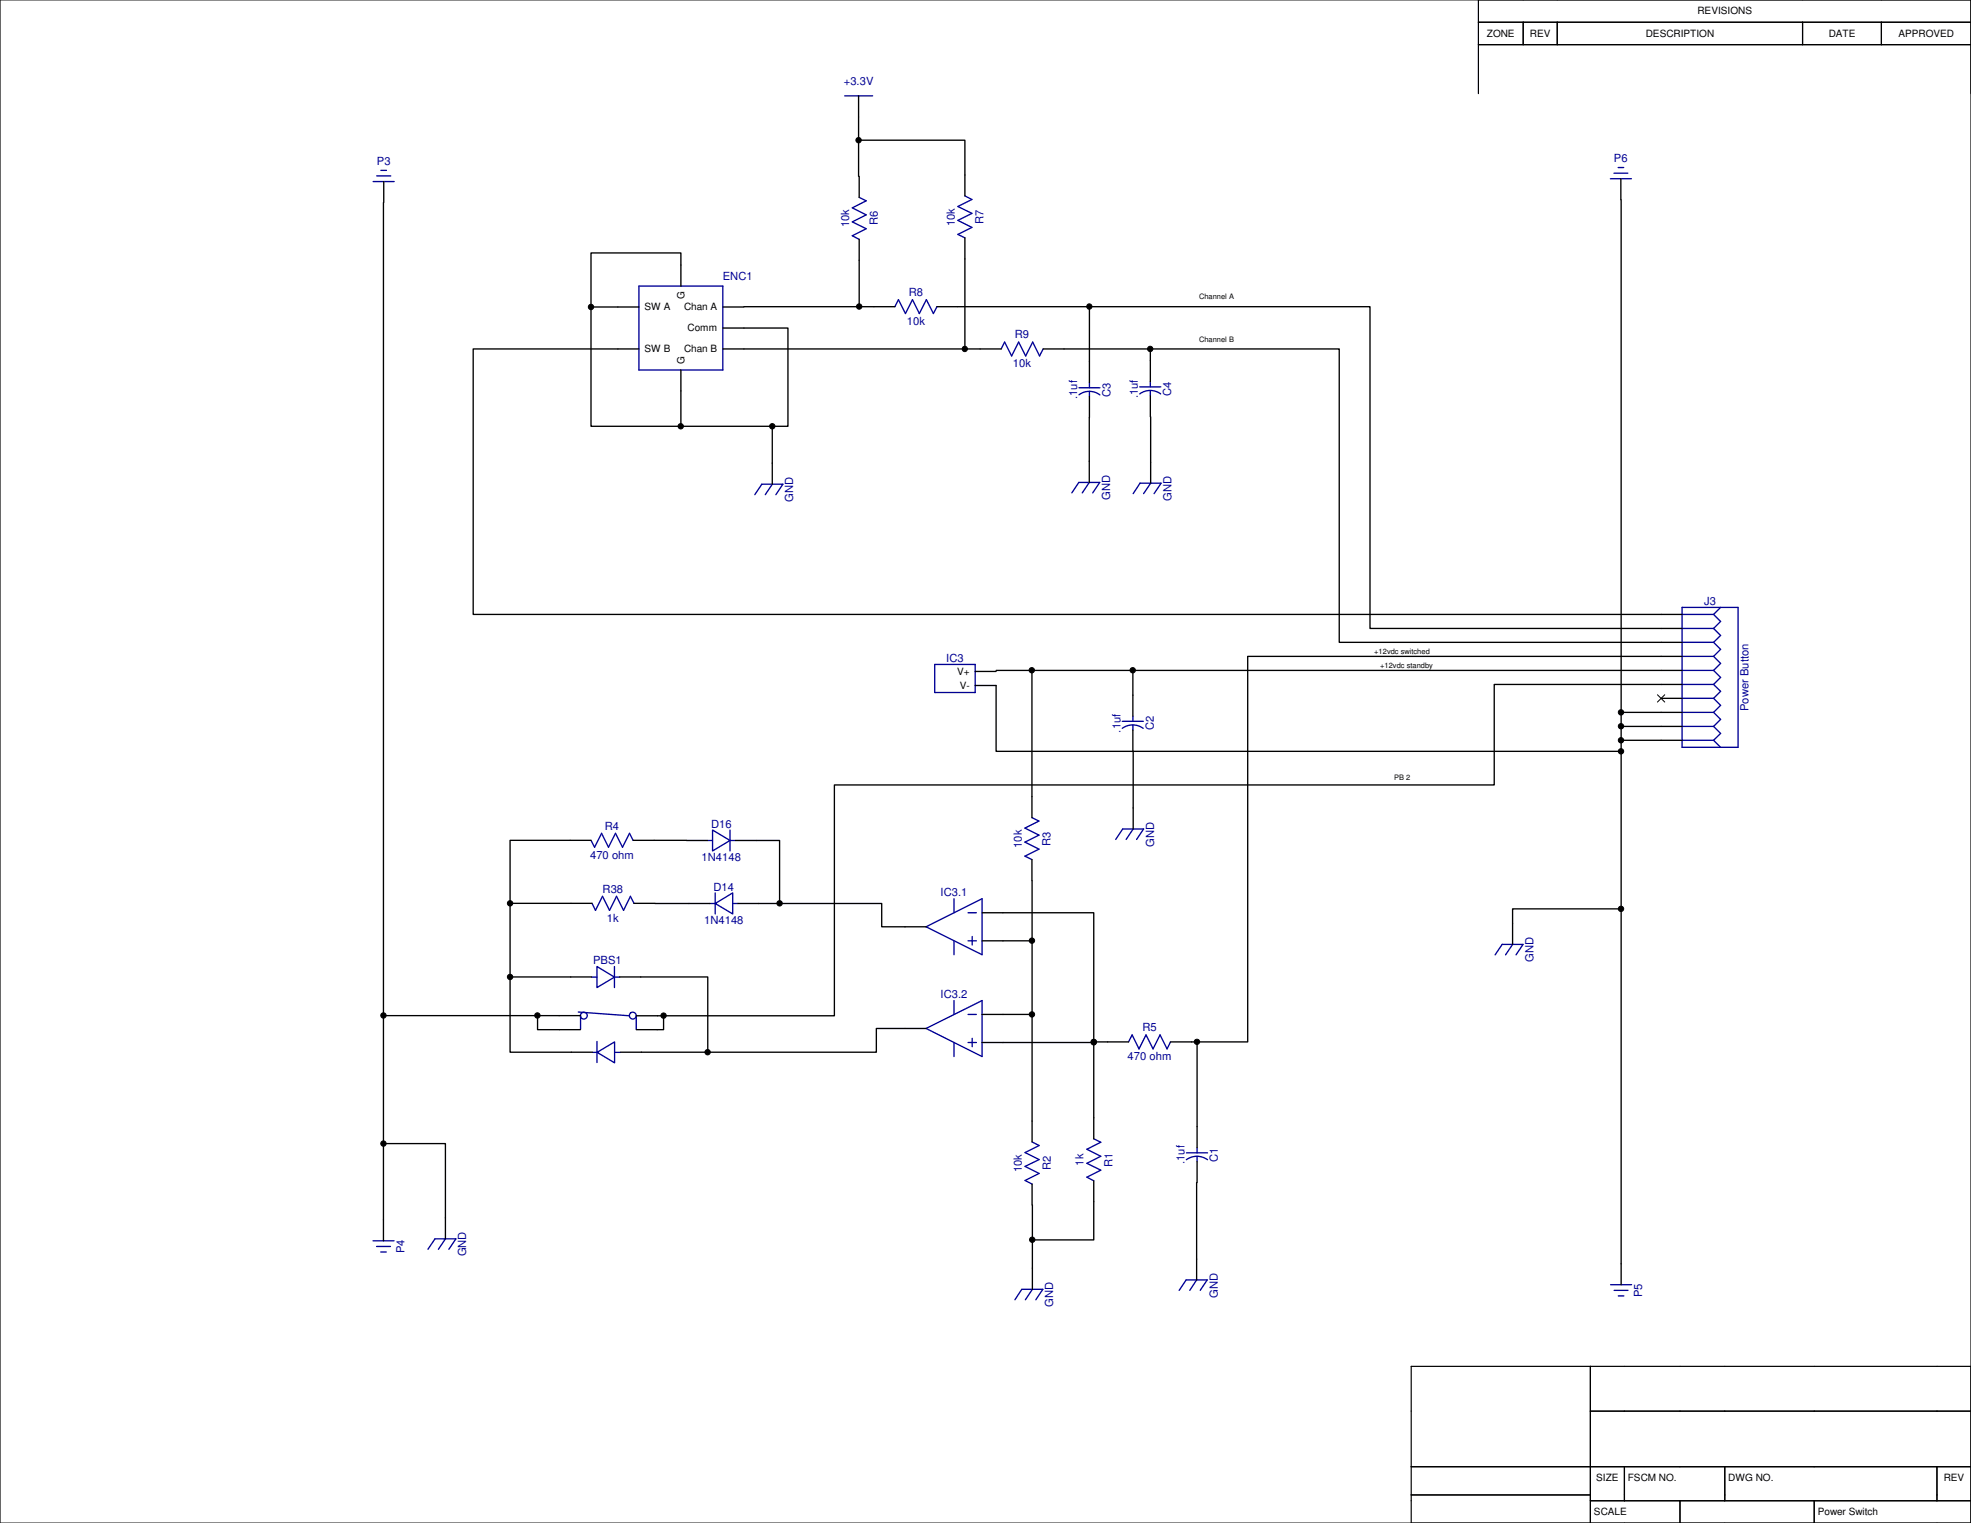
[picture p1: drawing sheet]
<svg xmlns="http://www.w3.org/2000/svg" width="559mm" height="432mm" viewBox="0 0 559 432" stroke-linecap="round" stroke-linejoin="round" font-family="sans-serif">
<path d="M0 0h74.6v39.7h-74.6z" fill="none" stroke="#fff" stroke-width=".34"/>
<g fill="none" stroke="#000" stroke-width=".38">
<path d="M243.4 39.8h30.2v15.7M243.4 27.2v22.8M108.7 57.4v294.4M108.8 51.5v5.9M243.6 50v6M459.5 50.7v5.9M459.6 56.6v307.6M243.6 67.9v19.1M273.6 67.4v31.5M167.6 87h13.5M181.1 98.9h-46.9v75.3h342.7M193 81.1v-9.4h-25.4v49.2h55.8v-27.9h-18.5"/>
<path d="M204.9 87h6M204.9 98.9h78.9M210.9 87h42.8M265.6 87h122.8v91.2h88.5M295.7 98.9h84v83.2h97.2M308.9 87v21.5M326.1 98.9v9.3M193 104.9v16M308.8 118.4v18.4M308.9 112.4v6M326.1 112.2v6M326.2 118.2v18.8"/>
<path d="M218.9 120.9v16.4M276.5 194.4h5.9v18.6h177.2M276.5 190.4h5.9M282.4 190.1h194.5M292.6 190.1v41.7M321.2 190.1v13M471 198h5.9M476.9 186.1h-123.2v109.3h-21.8M476.9 194.1h-53.3v28.4h-187v65.5h-56.2M321.2 207v6M321.3 213v22M459.6 209.9h17.3"/>
<path d="M459.6 202h17.3M459.6 206h17.3M167.6 238.3h-23v60h23.3M179.5 238.3h15.1M194.6 238.3h6M208.5 238.3h12.5v17.9h29v6.6h12.6M144.6 256.1h23.3M179.7 256.1h6M185.7 256.2h15.6M209.2 256.2h11.8M278.4 258.8h31.7v64.1M292.6 243.7v80.1"/>
<path d="M459.6 257.7h-30.8v10.1M144.6 277h23.2M175.7 277h25v21.3M278.4 266.7h14.2M108.7 288h55.8M152.4 288v3.9h12.1M188.1 288v3.9h-7.7M262.6 291.6h-14.1v6.7h-72.6M278.4 287.6h14.2M278.4 295.6h31.7M310.1 295.4h9.9M339.4 295.4v30"/>
<path d="M108.7 324.2h17.6v27M292.6 335.7v5.9M310.1 334.8v16.7h-17.4M339.3 335.3v27.6M339.4 329.4v5.9M292.7 341.6v23.9"/>
</g>
<g fill="#000">
<circle cx="243.4" cy="39.7" r=".76"/>
<circle cx="167.6" cy="87" r=".76"/>
<circle cx="243.6" cy="86.9" r=".76"/>
<circle cx="273.5" cy="98.9" r=".75"/>
<circle cx="308.8" cy="86.9" r=".75"/>
<circle cx="326.1" cy="98.9" r=".76"/>
<circle cx="193" cy="120.9" r=".76"/>
<circle cx="219" cy="120.9" r=".76"/>
<circle cx="292.5" cy="190" r=".76"/>
<circle cx="321.1" cy="190" r=".76"/>
<circle cx="459.6" cy="205.9" r=".76"/>
<circle cx="459.6" cy="209.9" r=".76"/>
<circle cx="459.6" cy="202" r=".76"/>
<circle cx="459.6" cy="213" r=".76"/>
<circle cx="144.6" cy="256.1" r=".76"/>
<circle cx="221" cy="256.1" r=".76"/>
<circle cx="459.6" cy="257.7" r=".76"/>
<circle cx="144.6" cy="277" r=".76"/>
<circle cx="292.6" cy="266.7" r=".76"/>
<circle cx="108.7" cy="287.9" r=".76"/>
<circle cx="152.4" cy="287.9" r=".76"/>
<circle cx="188.1" cy="287.9" r=".76"/>
<circle cx="200.6" cy="298.3" r=".76"/>
<circle cx="292.6" cy="287.6" r=".76"/>
<circle cx="310.1" cy="295.5" r=".76"/>
<circle cx="310.1" cy="295.4" r=".75"/>
<circle cx="339.4" cy="295.4" r=".75"/>
<circle cx="108.7" cy="324.2" r=".76"/>
<circle cx="292.7" cy="351.5" r=".76"/>
</g>
<g fill="none" stroke="#000" stroke-width=".28">
<path d="M469.9 197l2.1 2.1M472 197l-2.1 2.1"/>
<circle cx="243.4" cy="39.7" r=".76"/>
<circle cx="167.6" cy="87" r=".76"/>
<circle cx="243.6" cy="86.9" r=".76"/>
<circle cx="273.5" cy="98.9" r=".75"/>
<circle cx="308.8" cy="86.9" r=".75"/>
<circle cx="326.1" cy="98.9" r=".76"/>
<circle cx="193" cy="120.9" r=".76"/>
<circle cx="219" cy="120.9" r=".76"/>
<circle cx="292.5" cy="190" r=".76"/>
<circle cx="321.1" cy="190" r=".76"/>
<circle cx="459.6" cy="205.9" r=".76"/>
<circle cx="459.6" cy="209.9" r=".76"/>
<circle cx="459.6" cy="202" r=".76"/>
<circle cx="459.6" cy="213" r=".76"/>
<circle cx="144.6" cy="256.1" r=".76"/>
<circle cx="221" cy="256.1" r=".76"/>
<circle cx="459.6" cy="257.7" r=".76"/>
<circle cx="144.6" cy="277" r=".76"/>
<circle cx="292.6" cy="266.7" r=".76"/>
<circle cx="108.7" cy="287.9" r=".76"/>
<circle cx="152.4" cy="287.9" r=".76"/>
<circle cx="188.1" cy="287.9" r=".76"/>
<circle cx="200.6" cy="298.3" r=".76"/>
<circle cx="292.6" cy="287.6" r=".76"/>
<circle cx="310.1" cy="295.5" r=".76"/>
<circle cx="310.1" cy="295.4" r=".75"/>
<circle cx="339.4" cy="295.4" r=".75"/>
<circle cx="108.7" cy="324.2" r=".76"/>
<circle cx="292.7" cy="351.5" r=".76"/>
</g>
<g fill="none" stroke="#000096" stroke-width=".38">
<path d="M239.5 27.2h7.9M105.8 51.5h6M106.8 49.9h4M108 48.3h1.6M243.6 56l2 .9-4 2 4 2-4 2 4 2-4 1.9 2 1.1M273.6 55.5l1.9 1.1-3.9 1.9 3.9 2-3.9 2 3.9 2-3.9 2 2 .9M456.6 50.7h5.9M457.6 49.1h3.9M458.8 47.5h1.5M181.1 81.1h23.8v23.8h-23.8zM253.7 87l1-2 2 3.9 2-3.9 1.9 3.9 2-3.9 2 3.9 1-1.9M283.8 98.9l1-1.9 2 3.9 2-3.9 2 3.9 2-3.9 1.9 3.9 1-2"/>
<path d="M305.9 111.9a4.9 4.9 0 0 1 5.9 .1M305.9 109.9h5.9M308.9 108.5v1.4M308.9 111v1.4M323.1 111.7a5 5 0 0 1 6 0M323.1 109.7h6M326.1 108.2v1.5M326.1 110.7v1.5M218.9 137.3l-1.9 3M303.9 139.7l2-2.9h5.9l-2 2.9M308.8 136.8l-2 2.9M321.3 140l1.9-3h6l-2 3"/>
<path d="M326.2 137l-2 3M214 140.3l2-3h6l-2 3M476.9 178.2h8.9M476.9 174.2h8.9M476.9 172.2h15.9v39.7h-15.9zM485.8 174.2l2 2-2 2M485.8 178.2l2 2-2 1.9M487.8 172.2l-2 2M265 188.4h11.5v7.9h-11.5zM476.9 198h8.9M476.9 194.1h8.9M476.9 190.1h8.9"/>
<path d="M476.9 186.1h8.9M476.9 182.1h8.9M485.8 182.1l2 2-2 2M485.8 186.1l2 2-2 2M485.8 190.1l2 2-2 2M485.8 194.1l2 1.9-2 2M485.8 198l2 2-2 2M318.2 206.5a5 5 0 0 1 5.9 0M318.2 204.5h5.9M321.2 203.1v1.4M321.2 205.5v1.5M476.9 209.9h8.9"/>
<path d="M476.9 206h8.9M476.9 202h8.9M485.8 202l2 2-2 2M485.8 206l2 1.9-2 2M485.8 209.9l2 2M167.6 238.3l1 1.9 2-3.9 1.9 3.9 2-3.9 2 3.9 2-3.9 1 2M200.6 238.3h1.4M202 235.3l5 3-5 3zM207 238.3h1.5M207 235.3v6M292.6 231.8l2 1-4 2 4 2-4 2 4 1.9-4 2 2 1M316.3 238l2-3h5.9l-2 3"/>
<path d="M321.3 235l-2 3M167.9 256.1l.9 2 2-4 2 4 2-4 2 4 1.9-4 1 2M201.3 256.2h1.5M202.8 256.2l4.9-3v5.9zM202.8 253.2v5.9M207.7 256.2h1.5M270.5 254.8v4M274.4 258.8h2.4M167.8 277h1.4M169.2 274l5 3-5 3zM174.2 277h1.5M174.2 274v6"/>
<path d="M262.6 262.8l15.8-8v15.9zM270.5 266.7v4M274.4 266.7h2.4M275.6 265.5v2.4M423.9 270.7l2-2.9h5.9l-2 2.9M428.8 267.8l-2 2.9M164 286.9l14.4 1.1M164.6 287.9v3.9M168 298.4h1.5M169.2 295.3v5.9M169.3 298.4l4.9-3v5.9zM174.4 298.4h1.5"/>
<path d="M180.4 288v3.9M262.6 291.6l15.8-7.9v15.9zM270.5 283.7v3.9M270.5 295.6v4M274.4 295.6h2.4M274.4 287.6h2.4M275.6 294.4v2.4M320 295.4l1-2 1.9 4 2-4 2 4 2-4 2 4 1-2M292.6 323.8l2 1-4 2 4 2-4 1.9 4 2-4 2 2 1M310.1 322.9l2 .9-4 2 4 2-4 2 4 2-4 2 2 1M336.3 328.8a5.1 5.1 0 0 1 6 0M336.4 326.9h5.9"/>
<path d="M339.4 325.4v1.5M339.4 327.8v1.6M105.7 351.8h6M106.8 353.4h3.9M107.9 355h1.6M121.3 354.2l2-3h5.9l-1.9 3M126.3 351.2l-2 3M287.7 368.5l2-3h6l-2 3M292.7 365.5l-2 3M334.3 365.8l2-2.9h6l-2 2.9M339.3 362.9l-2 2.9M456.6 364.2h6"/>
<path d="M457.6 365.8h4M458.8 367.4h1.6"/>
<circle cx="165.5" cy="287.9" r=".98"/>
<circle cx="179.4" cy="287.9" r=".98"/>
</g>
<g fill="none" stroke="#000" stroke-width=".34">
<path d="M0 0h558.8v431.8h-558.8zM419.1 0v26.5M419.1 6.3h139.7M419.1 12.7h139.7M431.8 6.3v6.4M441.5 6.3v6.4M511 6.3v6.4M533.4 6.3v6.4M450.9 387.4v44.4M558.8 387.4h-158.7v44.4M400.1 415.8h158.7M450.9 400.1h107.9"/>
<path d="M460.5 415.8v9.7M489 415.8v9.7M549.1 415.8v9.7M400.1 423.8h50.8M450.9 425.5h107.9M476.3 425.5v6.3M514.3 425.5v6.3"/>
</g>
<g font-size="3.2" fill="#000096">
<text x="239.2" y="24.2">+3.3V</text>
<text x="106.8" y="46.9">P3</text>
<text x="457.6" y="46.1">P6</text>
<text x="240.7" y="64.5" transform="rotate(-90 240.7 64.5)">10k</text>
<text x="248.9" y="63.9" transform="rotate(-90 248.9 63.9)">R6</text>
<text x="270.7" y="64.1" transform="rotate(-90 270.7 64.1)">10k</text>
<text x="278.8" y="63.5" transform="rotate(-90 278.8 63.5)">R7</text>
<text x="204.9" y="79.4">ENC1</text>
<text x="257.6" y="83.9">R8</text>
<text x="257.1" y="92.1">10k</text>
<text x="287.7" y="95.9">R9</text>
<text x="287.2" y="104.1">10k</text>
<text x="305.4" y="113.1" transform="rotate(-90 305.4 113.1)">.1uf</text>
<text x="314.8" y="112.5" transform="rotate(-90 314.8 112.5)">C3</text>
<text x="322.6" y="112.9" transform="rotate(-90 322.6 112.9)">.1uf</text>
<text x="332.1" y="112.3" transform="rotate(-90 332.1 112.3)">C4</text>
<text x="224.9" y="142.3" transform="rotate(-90 224.9 142.3)">GND</text>
<text x="314.7" y="141.8" transform="rotate(-90 314.7 141.8)">GND</text>
<text x="332.1" y="142" transform="rotate(-90 332.1 142)">GND</text>
<text x="483.2" y="171.5">J3</text>
<text x="268.3" y="187.7">IC3</text>
<text x="495.7" y="201.6" transform="rotate(-90 495.7 201.6)">Power Button</text>
<text x="317.6" y="207.7" transform="rotate(-90 317.6 207.7)">.1uf</text>
<text x="327.1" y="207.1" transform="rotate(-90 327.1 207.1)">C2</text>
<text x="171.5" y="235.2">R4</text>
<text x="201.6" y="234.7">D16</text>
<text x="297.9" y="239.8" transform="rotate(-90 297.9 239.8)">R3</text>
<text x="167.3" y="243.4">470 ohm</text>
<text x="198.9" y="244.1">1N4148</text>
<text x="289.7" y="240.4" transform="rotate(-90 289.7 240.4)">10k</text>
<text x="327.2" y="240" transform="rotate(-90 327.2 240)">GND</text>
<text x="170.9" y="253.1">R38</text>
<text x="202.3" y="252.5">D14</text>
<text x="266.7" y="254.1">IC3.1</text>
<text x="172.1" y="261.3">1k</text>
<text x="199.6" y="262">1N4148</text>
<text x="168.1" y="273.3">PBS1</text>
<text x="434.8" y="272.8" transform="rotate(-90 434.8 272.8)">GND</text>
<text x="266.7" y="283">IC3.2</text>
<text x="323.9" y="292.4">R5</text>
<text x="319.7" y="300.6">470 ohm</text>
<text x="345.3" y="329.4" transform="rotate(-90 345.3 329.4)">C1</text>
<text x="289.7" y="332.3" transform="rotate(-90 289.7 332.3)">10k</text>
<text x="297.9" y="331.8" transform="rotate(-90 297.9 331.8)">R2</text>
<text x="307.2" y="330.5" transform="rotate(-90 307.2 330.5)">1k</text>
<text x="315.4" y="330.8" transform="rotate(-90 315.4 330.8)">R1</text>
<text x="335.8" y="330" transform="rotate(-90 335.8 330)">.1uf</text>
<text x="114.7" y="355.3" transform="rotate(-90 114.7 355.3)">P4</text>
<text x="132.2" y="356.2" transform="rotate(-90 132.2 356.2)">GND</text>
<text x="298.6" y="370.5" transform="rotate(-90 298.6 370.5)">GND</text>
<text x="345.2" y="367.9" transform="rotate(-90 345.2 367.9)">GND</text>
<text x="465.5" y="367.8" transform="rotate(-90 465.5 367.8)">P5</text>
</g>
<g font-size="2.8">
<text x="481.2" y="4.1">REVISIONS</text>
<text x="421.6" y="10.5">ZONE</text>
<text x="433.7" y="10.5">REV</text>
<text x="466.6" y="10.5">DESCRIPTION</text>
<text x="518.5" y="10.5">DATE</text>
<text x="538.2" y="10.5">APPROVED</text>
<text x="182.7" y="88">SW A</text>
<text x="193.9" y="88">Chan A</text>
<text x="194.1" y="84.8" transform="rotate(-90 194.1 84.8)">G</text>
<text x="194.9" y="93.9">Comm</text>
<text x="182.7" y="99.9">SW B</text>
<text x="193.9" y="99.9">Chan B</text>
<text x="194.1" y="103.3" transform="rotate(-90 194.1 103.3)">G</text>
<text x="271.4" y="191.3">V+</text>
<text x="272.1" y="195.3">V-</text>
<text x="452.5" y="420">SIZE</text>
<text x="461.5" y="420">FSCM NO.</text>
<text x="490" y="420">DWG NO.</text>
<text x="551.1" y="420">REV</text>
<text x="451.9" y="429.6">SCALE</text>
<text x="515.4" y="429.6">Power Switch</text>
</g>
<g font-size="2.1">
<text x="339.9" y="84.9">Channel A</text>
<text x="339.9" y="96.9">Channel B</text>
<text x="389.6" y="185.3">+12vdc switched</text>
<text x="391.3" y="189.3">+12vdc standby</text>
<text x="395.3" y="221.3">PB 2</text>
</g>
</svg>
